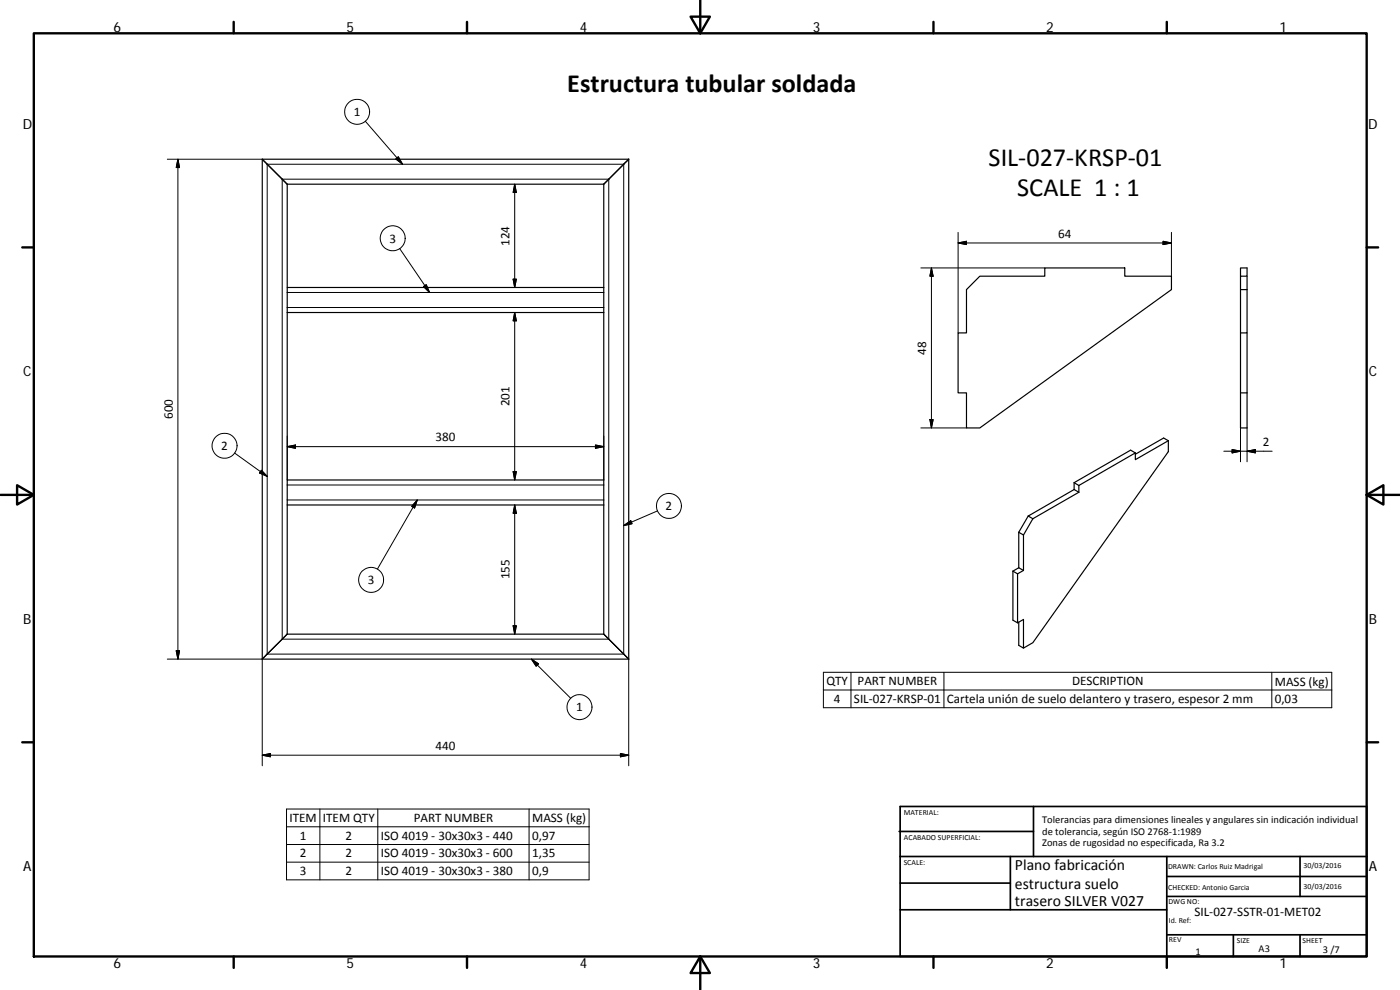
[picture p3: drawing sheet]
<svg xmlns="http://www.w3.org/2000/svg" width="420mm" height="297mm" viewBox="0 0 420 297" stroke-linecap="round" stroke-linejoin="round" font-family="sans-serif">
<g fill="none" stroke="#000" stroke-width=".36">
<path d="M78.7 47.8l7.5 7.5M78.7 47.8v150M78.7 47.8h110M86.2 55.3v31M86.2 55.3h95M181.2 55.3v31M188.7 47.8v150M188.7 47.8l-7.5 7.5M86.2 93.8v50.2M86.2 93.8h95M181.2 86.3h-95v7.5M181.2 86.3v7.5"/>
<path d="M181.2 93.8v50.2M294.1 82.9h19.5v-2.5h24v2.5h14v4l-57.5 41.5h-4v-10.5h-2.6v-18h2.6v-13zM372.3 82.9v-2.5h2v2.5h-2v4M372.3 86.9h2M372.3 86.9v13M374.3 86.9v13h-2v18M374.3 82.9v4M374.3 99.9v28.5h-2v-10.5M372.3 117.9h2M340.7 135.9l-1.4-.8-16.9 9.7M340.7 135.9l-16.9 9.8M350.6 132.2v3.3l-40.6 57.3-2.8 1.7v-8.6l-1.8 1v-14.7"/>
<path d="M350.6 132.2l-9.9 5.7v-2M350.6 132.2l-1.4-.8-8.5 4.9M86.2 151.5v38.8M86.2 151.5h95M181.2 144h-95v7.5M181.2 144v7.5M181.2 151.5v38.8M305.7 159.7v10.6M305.7 159.7l1.5 .8M308.6 154.8l-2.9 4.9M308.6 154.8l1.4 .8M310 155.6l-2.8 4.9"/>
<path d="M322.4 144.8v2.1M322.4 146.9l-13.8 7.9M322.4 144.8l1.4 .9M322.4 146.9l1.4 .8M323.8 145.7v2M323.8 147.7l-13.8 7.9M304 171.4v14.7l1.4 .8M304 171.4l1.4 .8M305.7 170.3l-1.7 1.1M305.7 170.3l1.5 .9M307.2 171.2l-1.8 1M307.2 160.5v10.7"/>
<path d="M78.7 197.8h110M86.2 190.3l-7.5 7.5M86.2 190.3h95M181.2 190.3l7.5 7.5M305.7 186.7v6.9l1.5 .9"/>
</g>
<g fill="none" stroke="#000" stroke-width=".3">
<path d="M109.6 36.4l11.2 12.9M50.2 47.8h28.5M53.4 47.8l.5 2.5h-1zM53.4 47.8v150M80.2 49.3h107v147h-107zM84.7 53.8h98v138h-98zM118.8 47.7l.7-.7 1.3 2.3zM154.5 55.3v31M154.5 55.3l.5 2.5h-1zM119.9 74.6l9 13.2M287.5 69.7v30.2M287.5 72.9l2.6-.5v1z"/>
<path d="M287.5 72.9h64.1M349 72.4l2.6 .5-2.6 .5zM351.6 69.7v13.2M86.2 87.8h95M86.2 92.3h95M127.1 86l.8-.6 1 2.4zM154 83.8h1l-.5 2.5zM154.5 93.8v50.2M154.5 93.8l.5 2.5h-1zM276.4 80.4h37.2M279.5 80.4v48M279.5 80.4l.5 2.5h-.9z"/>
<path d="M70.4 135.9l9.8 7M86.2 130.8v13.2M86.2 134l2.5-.5v1zM86.2 134h95M178.7 133.5l2.5 .5-2.5 .5zM181.2 130.8v13.2M276.4 128.4h13.7M279.1 125.9h.9l-.5 2.5zM367.3 135.4h14.5M369.8 134.9l2.5 .5-2.5 .5zM372.3 128.4v10.2M374.3 128.4v10.2"/>
<path d="M374.3 135.4l2.5-.5v1zM78.5 141.1l1.7 1.8-2.3-1zM86.2 145.5h95M86.2 150h95M125.2 150l-11.9 20.7M125.2 150l-.8 2.4-.8-.5zM154 141.5h1l-.5 2.5zM154.5 151.5v38.8M154.5 151.5l.5 2.5h-1zM187.2 157.7l2.1-1.5 .4 .9zM197.3 153.3l-10.1 4.4M50.2 197.8h28.5v32"/>
<path d="M52.9 195.3h1l-.5 2.5zM154 187.7h1l-.5 2.6zM159.5 197.8l2.1 1.4-.7 .7zM159.5 197.8l11.8 11.7M188.7 197.8v32M247.1 201.7h152.6v10.6h-152.6zM247.1 207h152.6M255.4 201.7v10.6M283.3 201.7v10.6M381.7 201.7v10.6M78.7 226.6l2.5-.5v1zM78.7 226.6h110"/>
<path d="M186.2 226.1l2.5 .5-2.5 .5zM86 242.7h90.8v21.3h-90.8zM86 248.1h90.8M86 253.4h90.8M86 258.7h90.8M96 242.7v21.3M113.4 242.7v21.3M158.8 242.7v21.3"/>
<circle cx="107.2" cy="33.5" r="3.8"/>
<circle cx="117.8" cy="71.5" r="3.7"/>
<circle cx="67.4" cy="133.7" r="3.8"/>
<circle cx="200.7" cy="151.8" r="3.8"/>
<circle cx="111.4" cy="174" r="3.7"/>
<circle cx="173.9" cy="212.2" r="3.7"/>
</g>
<g fill="none" stroke="#000" stroke-width=".71">
<path d="M10.1 10h400.1v277h-400.1zM70.1 6.6v3.4M140.2 6.6v3.4M207.3 5h5.8l-2.9 5zM210.2 0v10M280.2 6.6v3.4M350.2 6.6v3.4M6.7 74.2h3.4M410.2 74.2h3.4M.2 148.5h9.9M5.1 145.6l5 2.9-5 2.9zM410.2 148.5l5-2.9v5.8z"/>
<path d="M410.2 148.5h9.9M6.7 222.7h3.4M410.2 222.7h3.4M70.1 287v3.4M140.2 287v3.4M210.2 287l2.9 5h-5.8zM210.2 287v10M280.2 287v3.4M350.2 287v3.4"/>
</g>
<g fill="none" stroke="#000" stroke-width=".51">
<path d="M269.8 249.5h40.4M270.1 257h140.1M270.1 242h140.1v45h-140.1zM303.2 257v16M310.2 242v15M350.2 257v30M390.2 257v12M270.1 273h80.1M270.1 265h33.1M350.2 269h60M350.2 263h60M350.2 280.5h60"/>
<path d="M370.2 280.5v6.5M390.2 280.5v6.5"/>
</g>
<g fill="#000" stroke="#000" stroke-width=".3">
<path d="M53.4 47.8l.5 2.5h-1zM118.8 47.7l.7-.7 1.3 2.3zM154.5 55.3l.5 2.5h-1zM287.5 72.9l2.6-.5v1zM349 72.4l2.6 .5-2.6 .5zM127.1 86l.8-.6 1 2.4zM154 83.8h1l-.5 2.5zM154.5 93.8l.5 2.5h-1zM279.5 80.4l.5 2.5h-.9zM86.2 134l2.5-.5v1zM178.7 133.5l2.5 .5-2.5 .5zM279.1 125.9h.9l-.5 2.5z"/>
<path d="M369.8 134.9l2.5 .5-2.5 .5zM374.3 135.4l2.5-.5v1zM78.5 141.1l1.7 1.8-2.3-1zM125.2 150l-.8 2.4-.8-.5zM154 141.5h1l-.5 2.5zM154.5 151.5l.5 2.5h-1zM187.2 157.7l2.1-1.5 .4 .9zM52.9 195.3h1l-.5 2.5zM154 187.7h1l-.5 2.6zM159.5 197.8l2.1 1.4-.7 .7zM78.7 226.6l2.5-.5v1zM186.2 226.1l2.5 .5-2.5 .5z"/>
</g>
<g font-size="7.9">
<text x="170.3" y="27.6">Estructura tubular soldada</text>
<text x="296.7" y="49.7">SIL‐027‐KRSP‐01</text>
<text x="305.3" y="58.7">SCALE 1 : 1</text>
</g>
<g font-size="4.7">
<text x="304.6" y="261.2">Plano fabricación</text>
<text x="304.6" y="266.6">estructura suelo</text>
<text x="304.6" y="272">trasero SILVER V027</text>
</g>
<g font-size="4.2">
<text x="34" y="9.6">6</text>
<text x="104" y="9.6">5</text>
<text x="174" y="9.6">4</text>
<text x="244" y="9.6">3</text>
<text x="314" y="9.6">2</text>
<text x="384" y="9.6">1</text>
<text x="6.8" y="38.7">D</text>
<text x="410.6" y="38.7">D</text>
<text x="7" y="112.9">C</text>
<text x="410.8" y="112.9">C</text>
<text x="7" y="187.1">B</text>
<text x="410.8" y="187.1">B</text>
<text x="7" y="261.3">A</text>
<text x="410.8" y="261.3">A</text>
<text x="34" y="290.4">6</text>
<text x="104" y="290.4">5</text>
<text x="174" y="290.4">4</text>
<text x="244" y="290.4">3</text>
<text x="314" y="290.4">2</text>
<text x="384" y="290.4">1</text>
</g>
<g font-size="3.9">
<text x="106.2" y="34.8">1</text>
<text x="317.6" y="71.4">64</text>
<text x="116.9" y="72.8">3</text>
<text x="152.9" y="73.8" transform="rotate(-90 152.9 73.8)">124</text>
<text x="278" y="106.4" transform="rotate(-90 278 106.4)">48</text>
<text x="51.8" y="125.8" transform="rotate(-90 51.8 125.8)">600</text>
<text x="152.9" y="121.9" transform="rotate(-90 152.9 121.9)">201</text>
<text x="66.4" y="135">2</text>
<text x="130.7" y="132.5">380</text>
<text x="379" y="133.9">2</text>
<text x="199.8" y="153.1">2</text>
<text x="152.9" y="173.9" transform="rotate(-90 152.9 173.9)">155</text>
<text x="110.4" y="175.2">3</text>
<text x="248" y="205.6">QTY</text>
<text x="257.4" y="205.6">PART NUMBER</text>
<text x="321.7" y="205.6">DESCRIPTION</text>
<text x="382.6" y="205.7">MASS (kg)</text>
<text x="172.9" y="213.4">1</text>
<text x="250.2" y="210.9">4</text>
<text x="256.3" y="210.9">SIL‐027‐KRSP‐01</text>
<text x="284.2" y="211">Cartela unión de suelo delantero y trasero, espesor 2 mm</text>
<text x="382.6" y="210.9">0,03</text>
<text x="130.7" y="225">440</text>
<text x="86.9" y="246.7">ITEM</text>
<text x="90" y="251.9">1</text>
<text x="96.9" y="246.7">ITEM QTY</text>
<text x="103.7" y="252">2</text>
<text x="114.3" y="252">ISO 4019 ‐ 30x30x3 ‐ 440</text>
<text x="124.2" y="246.7">PART NUMBER</text>
<text x="159.7" y="246.8">MASS (kg)</text>
<text x="159.7" y="252">0,97</text>
<text x="90" y="257.3">2</text>
<text x="103.7" y="257.3">2</text>
<text x="114.3" y="257.3">ISO 4019 ‐ 30x30x3 ‐ 600</text>
<text x="159.7" y="257.3">1,35</text>
<text x="90" y="262.6">3</text>
<text x="103.7" y="262.6">2</text>
<text x="114.3" y="262.6">ISO 4019 ‐ 30x30x3 ‐ 380</text>
<text x="159.7" y="262.6">0,9</text>
<text x="358.5" y="274.9">SIL‐027‐SSTR‐01‐MET02</text>
</g>
<g font-size="3.1">
<text x="312.8" y="246.8">Tolerancias para dimensiones lineales y angulares sin indicación individual</text>
<text x="312.8" y="250.4">de tolerancia, según ISO 2768‐1:1989</text>
<text x="312.8" y="254">Zonas de rugosidad no especificada, Ra 3.2</text>
<text x="358.7" y="286.4">1</text>
<text x="377.7" y="285.6">A3</text>
<text x="397" y="285.9">3 /7</text>
</g>
<g font-size="2.4">
<text x="271.2" y="244.4">MATERIAL:</text>
<text x="271.3" y="251.9">ACABADO SUPERFICIAL:</text>
<text x="271.2" y="259.7">SCALE:</text>
<text x="350.6" y="260.8">DRAWN: Carlos Ruiz Madrigal</text>
<text x="391.2" y="260.6">30/03/2016</text>
<text x="350.6" y="267">CHECKED: Antonio Garcia</text>
<text x="391.2" y="266.6">30/03/2016</text>
<text x="350.7" y="271.4">DWG NO:</text>
<text x="350.8" y="276.8">Id. Ref:</text>
<text x="350.8" y="282.8">REV</text>
<text x="371.2" y="282.9">SIZE</text>
<text x="390.9" y="282.9">SHEET</text>
</g>
</svg>
